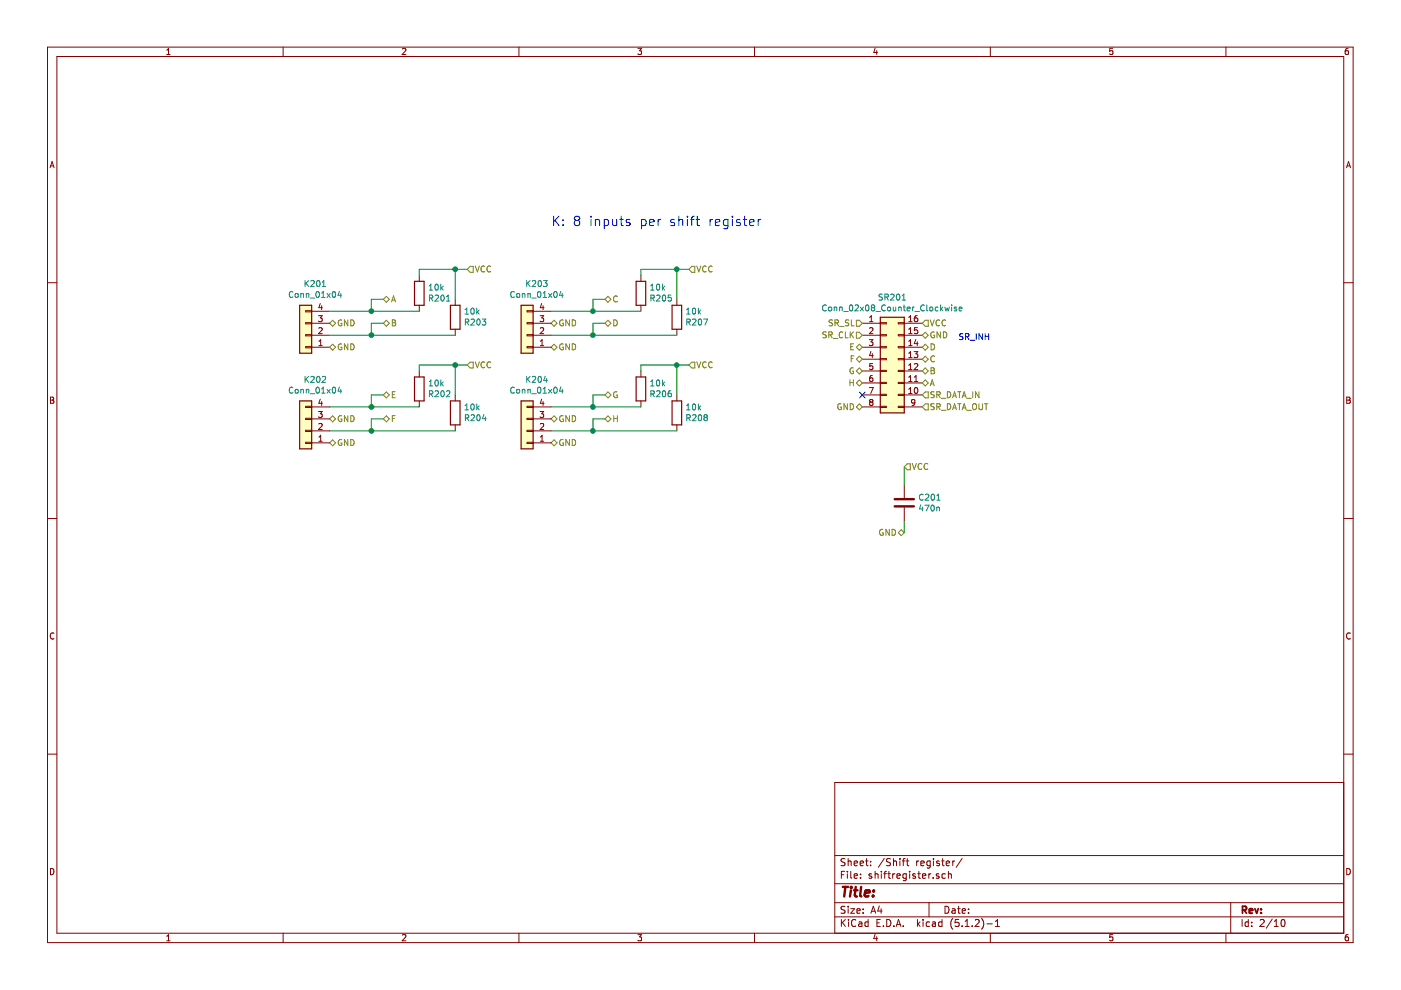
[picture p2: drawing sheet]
EESchema Schematic File Version 4
LIBS:box-cache
EELAYER 29 0
EELAYER END
$Descr A4 11693 8268
encoding utf-8
Sheet 7 10
Title ""
Date ""
Rev ""
Comp ""
Comment1 ""
Comment2 ""
Comment3 ""
Comment4 ""
$EndDescr
Text Notes 4600 1900 0    79   ~ 0
K: 8 inputs per shift register
Text HLabel 3200 2500 2    50   BiDi ~ 0
A
Text HLabel 3200 2700 2    50   BiDi ~ 0
B
Text HLabel 2750 2700 2    50   BiDi ~ 0
GND
$Comp
L Connector_Generic:Conn_02x08_Counter_Clockwise SR?
U 1 1
P 7400 3000
AR Path="/5E4E6223" Ref="SR?"  Part="1" 
AR Path="/5E3FC469/5E4E6223" Ref="SR?"  Part="1" 
AR Path="/5E4D77A3/5E4E6223" Ref="SR?"  Part="1" 
AR Path="/5E4E1EB3/5E4E6223" Ref="SR?"  Part="1" 
AR Path="/5E3CAA3D/5E4E6223" Ref="SR201"  Part="1" 
AR Path="/5E4F04EB/5E4E6223" Ref="SR?"  Part="1" 
AR Path="/5E9EC3F8/5E4E6223" Ref="SR301"  Part="1" 
AR Path="/5E9EDDB5/5E4E6223" Ref="SR401"  Part="1" 
AR Path="/5E9EDDC9/5E4E6223" Ref="SR501"  Part="1" 
AR Path="/5EA15F08/5E4E6223" Ref="SR601"  Part="1" 
AR Path="/5EA1793A/5E4E6223" Ref="SR701"  Part="1" 
F 0 "SR701" H 7450 3517 50  0000 C CNN
F 1 "Conn_02x08_Counter_Clockwise" H 7450 3426 50  0000 C CNN
F 2 "Package_DIP:DIP-16_W7.62mm" H 7400 3000 50  0001 C CNN
F 3 "https://www.mouser.fi/datasheet/2/408/TC74HC165AF_datasheet_en_20140301-1090165.pdf" H 7400 3000 50  0001 C CNN
	1    7400 3000
	1    0    0    -1  
$EndComp
Text HLabel 7700 3200 2    50   BiDi ~ 0
A
Text HLabel 7700 3100 2    50   BiDi ~ 0
B
Text HLabel 7700 3000 2    50   BiDi ~ 0
C
Text HLabel 7700 2900 2    50   BiDi ~ 0
D
Text HLabel 7200 2900 0    50   BiDi ~ 0
E
Text HLabel 7200 3000 0    50   BiDi ~ 0
F
Text HLabel 7200 3100 0    50   BiDi ~ 0
G
Text HLabel 7200 3200 0    50   BiDi ~ 0
H
NoConn ~ 7200 3300
Text HLabel 7200 3400 0    50   BiDi ~ 0
GND
Text HLabel 7700 2700 2    50   Input ~ 0
VCC
Text HLabel 7700 2800 2    50   BiDi ~ 0
GND
Text HLabel 7700 3400 2    50   Input ~ 0
SR_DATA_OUT
Text HLabel 7700 3300 2    50   Input ~ 0
SR_DATA_IN
Text HLabel 7200 2700 0    50   Input ~ 0
SR_SL
Text HLabel 7200 2800 0    50   Input ~ 0
SR_CLK
$Comp
L Device:C C?
U 1 1
P 7550 4200
AR Path="/5E501109" Ref="C?"  Part="1" 
AR Path="/5E3CAA3D/5E501109" Ref="C201"  Part="1" 
AR Path="/5E4F04EB/5E501109" Ref="C?"  Part="1" 
AR Path="/5E9EC3F8/5E501109" Ref="C301"  Part="1" 
AR Path="/5E9EDDB5/5E501109" Ref="C401"  Part="1" 
AR Path="/5E9EDDC9/5E501109" Ref="C501"  Part="1" 
AR Path="/5EA15F08/5E501109" Ref="C601"  Part="1" 
AR Path="/5EA1793A/5E501109" Ref="C701"  Part="1" 
F 0 "C701" H 7665 4246 50  0000 L CNN
F 1 "470n" H 7665 4155 50  0000 L CNN
F 2 "Capacitor_SMD:C_0805_2012Metric_Pad1.15x1.40mm_HandSolder" H 7588 4050 50  0001 C CNN
F 3 "~" H 7550 4200 50  0001 C CNN
	1    7550 4200
	1    0    0    -1  
$EndComp
Text HLabel 7550 3900 2    50   Input ~ 0
VCC
Text HLabel 7550 4450 0    50   BiDi ~ 0
GND
$Comp
L Connector_Generic:Conn_01x04 K201
U 1 1
P 2550 2800
AR Path="/5E3CAA3D/5E9BBEE9" Ref="K201"  Part="1" 
AR Path="/5E9EC3F8/5E9BBEE9" Ref="K301"  Part="1" 
AR Path="/5E9EDDB5/5E9BBEE9" Ref="K401"  Part="1" 
AR Path="/5E9EDDC9/5E9BBEE9" Ref="K501"  Part="1" 
AR Path="/5EA15F08/5E9BBEE9" Ref="K601"  Part="1" 
AR Path="/5EA1793A/5E9BBEE9" Ref="K701"  Part="1" 
F 0 "K701" H 2468 2375 50  0000 C CNN
F 1 "Conn_01x04" H 2468 2466 50  0000 C CNN
F 2 "Connector_PinHeader_2.54mm:PinHeader_1x04_P2.54mm_Vertical" H 2550 2800 50  0001 C CNN
F 3 "~" H 2550 2800 50  0001 C CNN
	1    2550 2800
	-1   0    0    1   
$EndComp
Text HLabel 2750 2900 2    50   BiDi ~ 0
GND
Wire Wire Line
	2750 2800 3100 2800
Wire Wire Line
	2750 2600 3100 2600
Wire Wire Line
	3200 2500 3100 2500
Wire Wire Line
	3100 2500 3100 2600
Wire Wire Line
	3200 2700 3100 2700
Wire Wire Line
	3100 2700 3100 2800
Text HLabel 4600 2700 2    50   BiDi ~ 0
GND
Text HLabel 4600 2900 2    50   BiDi ~ 0
GND
Wire Wire Line
	4600 2800 4950 2800
Wire Wire Line
	4600 2600 4950 2600
Wire Wire Line
	5050 2500 4950 2500
Wire Wire Line
	4950 2500 4950 2600
Wire Wire Line
	5050 2700 4950 2700
Wire Wire Line
	4950 2700 4950 2800
Text HLabel 5050 2500 2    50   BiDi ~ 0
C
Text HLabel 5050 2700 2    50   BiDi ~ 0
D
$Comp
L Device:R R?
U 1 1
P 3500 3250
AR Path="/5E9C25E0" Ref="R?"  Part="1" 
AR Path="/5E3CAA3D/5E9C25E0" Ref="R202"  Part="1" 
AR Path="/5E3F0329/5E9C25E0" Ref="R?"  Part="1" 
AR Path="/5E4F04EB/5E9C25E0" Ref="R?"  Part="1" 
AR Path="/5E9EC3F8/5E9C25E0" Ref="R302"  Part="1" 
AR Path="/5E9EDDB5/5E9C25E0" Ref="R402"  Part="1" 
AR Path="/5E9EDDC9/5E9C25E0" Ref="R502"  Part="1" 
AR Path="/5EA15F08/5E9C25E0" Ref="R602"  Part="1" 
AR Path="/5EA1793A/5E9C25E0" Ref="R702"  Part="1" 
F 0 "R702" H 3570 3296 50  0000 L CNN
F 1 "10k" H 3570 3205 50  0000 L CNN
F 2 "Resistor_SMD:R_0805_2012Metric_Pad1.15x1.40mm_HandSolder" V 3430 3250 50  0001 C CNN
F 3 "~" H 3500 3250 50  0001 C CNN
	1    3500 3250
	1    0    0    1   
$EndComp
$Comp
L Device:R R?
U 1 1
P 3800 3450
AR Path="/5E9C25EA" Ref="R?"  Part="1" 
AR Path="/5E3CAA3D/5E9C25EA" Ref="R204"  Part="1" 
AR Path="/5E3F0329/5E9C25EA" Ref="R?"  Part="1" 
AR Path="/5E4F04EB/5E9C25EA" Ref="R?"  Part="1" 
AR Path="/5E9EC3F8/5E9C25EA" Ref="R304"  Part="1" 
AR Path="/5E9EDDB5/5E9C25EA" Ref="R404"  Part="1" 
AR Path="/5E9EDDC9/5E9C25EA" Ref="R504"  Part="1" 
AR Path="/5EA15F08/5E9C25EA" Ref="R604"  Part="1" 
AR Path="/5EA1793A/5E9C25EA" Ref="R704"  Part="1" 
F 0 "R704" H 3870 3496 50  0000 L CNN
F 1 "10k" H 3870 3405 50  0000 L CNN
F 2 "Resistor_SMD:R_0805_2012Metric_Pad1.15x1.40mm_HandSolder" V 3730 3450 50  0001 C CNN
F 3 "~" H 3800 3450 50  0001 C CNN
	1    3800 3450
	1    0    0    1   
$EndComp
Text HLabel 3900 3050 2    50   Input ~ 0
VCC
Text HLabel 2750 3500 2    50   BiDi ~ 0
GND
Text HLabel 2750 3700 2    50   BiDi ~ 0
GND
Wire Wire Line
	2750 3600 3100 3600
Wire Wire Line
	2750 3400 3100 3400
Wire Wire Line
	3200 3300 3100 3300
Wire Wire Line
	3100 3300 3100 3400
Wire Wire Line
	3200 3500 3100 3500
Wire Wire Line
	3100 3500 3100 3600
Text HLabel 4600 3500 2    50   BiDi ~ 0
GND
Text HLabel 4600 3700 2    50   BiDi ~ 0
GND
Wire Wire Line
	4600 3600 4950 3600
Wire Wire Line
	4600 3400 4950 3400
Wire Wire Line
	5050 3300 4950 3300
Wire Wire Line
	4950 3300 4950 3400
Wire Wire Line
	5050 3500 4950 3500
Wire Wire Line
	4950 3500 4950 3600
Text HLabel 3200 3300 2    50   BiDi ~ 0
E
Text HLabel 3200 3500 2    50   BiDi ~ 0
F
Text HLabel 5050 3300 2    50   BiDi ~ 0
G
Text HLabel 5050 3500 2    50   BiDi ~ 0
H
Wire Wire Line
	7550 3900 7550 4050
Wire Wire Line
	7550 4450 7550 4350
$Comp
L Connector_Generic:Conn_01x04 K203
U 1 1
P 4400 2800
AR Path="/5E3CAA3D/5E9CC055" Ref="K203"  Part="1" 
AR Path="/5E9EC3F8/5E9CC055" Ref="K303"  Part="1" 
AR Path="/5E9EDDB5/5E9CC055" Ref="K403"  Part="1" 
AR Path="/5E9EDDC9/5E9CC055" Ref="K503"  Part="1" 
AR Path="/5EA15F08/5E9CC055" Ref="K603"  Part="1" 
AR Path="/5EA1793A/5E9CC055" Ref="K703"  Part="1" 
F 0 "K703" H 4318 2375 50  0000 C CNN
F 1 "Conn_01x04" H 4318 2466 50  0000 C CNN
F 2 "Connector_PinHeader_2.54mm:PinHeader_1x04_P2.54mm_Vertical" H 4400 2800 50  0001 C CNN
F 3 "~" H 4400 2800 50  0001 C CNN
	1    4400 2800
	-1   0    0    1   
$EndComp
$Comp
L Connector_Generic:Conn_01x04 K202
U 1 1
P 2550 3600
AR Path="/5E3CAA3D/5E9CC669" Ref="K202"  Part="1" 
AR Path="/5E9EC3F8/5E9CC669" Ref="K302"  Part="1" 
AR Path="/5E9EDDB5/5E9CC669" Ref="K402"  Part="1" 
AR Path="/5E9EDDC9/5E9CC669" Ref="K502"  Part="1" 
AR Path="/5EA15F08/5E9CC669" Ref="K602"  Part="1" 
AR Path="/5EA1793A/5E9CC669" Ref="K702"  Part="1" 
F 0 "K702" H 2468 3175 50  0000 C CNN
F 1 "Conn_01x04" H 2468 3266 50  0000 C CNN
F 2 "Connector_PinHeader_2.54mm:PinHeader_1x04_P2.54mm_Vertical" H 2550 3600 50  0001 C CNN
F 3 "~" H 2550 3600 50  0001 C CNN
	1    2550 3600
	-1   0    0    1   
$EndComp
$Comp
L Connector_Generic:Conn_01x04 K204
U 1 1
P 4400 3600
AR Path="/5E3CAA3D/5E9CCAEF" Ref="K204"  Part="1" 
AR Path="/5E9EC3F8/5E9CCAEF" Ref="K304"  Part="1" 
AR Path="/5E9EDDB5/5E9CCAEF" Ref="K404"  Part="1" 
AR Path="/5E9EDDC9/5E9CCAEF" Ref="K504"  Part="1" 
AR Path="/5EA15F08/5E9CCAEF" Ref="K604"  Part="1" 
AR Path="/5EA1793A/5E9CCAEF" Ref="K704"  Part="1" 
F 0 "K704" H 4318 3175 50  0000 C CNN
F 1 "Conn_01x04" H 4318 3266 50  0000 C CNN
F 2 "Connector_PinHeader_2.54mm:PinHeader_1x04_P2.54mm_Vertical" H 4400 3600 50  0001 C CNN
F 3 "~" H 4400 3600 50  0001 C CNN
	1    4400 3600
	-1   0    0    1   
$EndComp
Text Notes 8000 2850 0    50   ~ 0
SR_INH
Connection ~ 3100 3600
Wire Wire Line
	3900 3050 3800 3050
Wire Wire Line
	3800 3050 3800 3300
Wire Wire Line
	3800 3050 3500 3050
Wire Wire Line
	3500 3050 3500 3100
Connection ~ 3800 3050
Wire Wire Line
	3100 3400 3500 3400
Connection ~ 3100 3400
Wire Wire Line
	3100 3600 3800 3600
$Comp
L Device:R R?
U 1 1
P 3500 2450
AR Path="/5EA5750D" Ref="R?"  Part="1" 
AR Path="/5E3CAA3D/5EA5750D" Ref="R201"  Part="1" 
AR Path="/5E3F0329/5EA5750D" Ref="R?"  Part="1" 
AR Path="/5E4F04EB/5EA5750D" Ref="R?"  Part="1" 
AR Path="/5E9EC3F8/5EA5750D" Ref="R301"  Part="1" 
AR Path="/5E9EDDB5/5EA5750D" Ref="R401"  Part="1" 
AR Path="/5E9EDDC9/5EA5750D" Ref="R501"  Part="1" 
AR Path="/5EA15F08/5EA5750D" Ref="R601"  Part="1" 
AR Path="/5EA1793A/5EA5750D" Ref="R701"  Part="1" 
F 0 "R701" H 3570 2496 50  0000 L CNN
F 1 "10k" H 3570 2405 50  0000 L CNN
F 2 "Resistor_SMD:R_0805_2012Metric_Pad1.15x1.40mm_HandSolder" V 3430 2450 50  0001 C CNN
F 3 "~" H 3500 2450 50  0001 C CNN
	1    3500 2450
	1    0    0    1   
$EndComp
$Comp
L Device:R R?
U 1 1
P 3800 2650
AR Path="/5EA57517" Ref="R?"  Part="1" 
AR Path="/5E3CAA3D/5EA57517" Ref="R203"  Part="1" 
AR Path="/5E3F0329/5EA57517" Ref="R?"  Part="1" 
AR Path="/5E4F04EB/5EA57517" Ref="R?"  Part="1" 
AR Path="/5E9EC3F8/5EA57517" Ref="R303"  Part="1" 
AR Path="/5E9EDDB5/5EA57517" Ref="R403"  Part="1" 
AR Path="/5E9EDDC9/5EA57517" Ref="R503"  Part="1" 
AR Path="/5EA15F08/5EA57517" Ref="R603"  Part="1" 
AR Path="/5EA1793A/5EA57517" Ref="R703"  Part="1" 
F 0 "R703" H 3870 2696 50  0000 L CNN
F 1 "10k" H 3870 2605 50  0000 L CNN
F 2 "Resistor_SMD:R_0805_2012Metric_Pad1.15x1.40mm_HandSolder" V 3730 2650 50  0001 C CNN
F 3 "~" H 3800 2650 50  0001 C CNN
	1    3800 2650
	1    0    0    1   
$EndComp
Text HLabel 3900 2250 2    50   Input ~ 0
VCC
Wire Wire Line
	3900 2250 3800 2250
Wire Wire Line
	3800 2250 3800 2500
Wire Wire Line
	3800 2250 3500 2250
Wire Wire Line
	3500 2250 3500 2300
Connection ~ 3800 2250
Wire Wire Line
	3100 2600 3500 2600
Wire Wire Line
	3100 2800 3800 2800
Connection ~ 3100 2600
Connection ~ 3100 2800
$Comp
L Device:R R?
U 1 1
P 5350 2450
AR Path="/5EA587D2" Ref="R?"  Part="1" 
AR Path="/5E3CAA3D/5EA587D2" Ref="R205"  Part="1" 
AR Path="/5E3F0329/5EA587D2" Ref="R?"  Part="1" 
AR Path="/5E4F04EB/5EA587D2" Ref="R?"  Part="1" 
AR Path="/5E9EC3F8/5EA587D2" Ref="R305"  Part="1" 
AR Path="/5E9EDDB5/5EA587D2" Ref="R405"  Part="1" 
AR Path="/5E9EDDC9/5EA587D2" Ref="R505"  Part="1" 
AR Path="/5EA15F08/5EA587D2" Ref="R605"  Part="1" 
AR Path="/5EA1793A/5EA587D2" Ref="R705"  Part="1" 
F 0 "R705" H 5420 2496 50  0000 L CNN
F 1 "10k" H 5420 2405 50  0000 L CNN
F 2 "Resistor_SMD:R_0805_2012Metric_Pad1.15x1.40mm_HandSolder" V 5280 2450 50  0001 C CNN
F 3 "~" H 5350 2450 50  0001 C CNN
	1    5350 2450
	1    0    0    1   
$EndComp
$Comp
L Device:R R?
U 1 1
P 5650 2650
AR Path="/5EA587DC" Ref="R?"  Part="1" 
AR Path="/5E3CAA3D/5EA587DC" Ref="R207"  Part="1" 
AR Path="/5E3F0329/5EA587DC" Ref="R?"  Part="1" 
AR Path="/5E4F04EB/5EA587DC" Ref="R?"  Part="1" 
AR Path="/5E9EC3F8/5EA587DC" Ref="R307"  Part="1" 
AR Path="/5E9EDDB5/5EA587DC" Ref="R407"  Part="1" 
AR Path="/5E9EDDC9/5EA587DC" Ref="R507"  Part="1" 
AR Path="/5EA15F08/5EA587DC" Ref="R607"  Part="1" 
AR Path="/5EA1793A/5EA587DC" Ref="R707"  Part="1" 
F 0 "R707" H 5720 2696 50  0000 L CNN
F 1 "10k" H 5720 2605 50  0000 L CNN
F 2 "Resistor_SMD:R_0805_2012Metric_Pad1.15x1.40mm_HandSolder" V 5580 2650 50  0001 C CNN
F 3 "~" H 5650 2650 50  0001 C CNN
	1    5650 2650
	1    0    0    1   
$EndComp
Text HLabel 5750 2250 2    50   Input ~ 0
VCC
Wire Wire Line
	5750 2250 5650 2250
Wire Wire Line
	5650 2250 5650 2500
Wire Wire Line
	5650 2250 5350 2250
Wire Wire Line
	5350 2250 5350 2300
Connection ~ 5650 2250
Wire Wire Line
	4950 2600 5350 2600
Wire Wire Line
	4950 2800 5650 2800
Connection ~ 4950 2600
Connection ~ 4950 2800
$Comp
L Device:R R?
U 1 1
P 5350 3250
AR Path="/5EA59ED7" Ref="R?"  Part="1" 
AR Path="/5E3CAA3D/5EA59ED7" Ref="R206"  Part="1" 
AR Path="/5E3F0329/5EA59ED7" Ref="R?"  Part="1" 
AR Path="/5E4F04EB/5EA59ED7" Ref="R?"  Part="1" 
AR Path="/5E9EC3F8/5EA59ED7" Ref="R306"  Part="1" 
AR Path="/5E9EDDB5/5EA59ED7" Ref="R406"  Part="1" 
AR Path="/5E9EDDC9/5EA59ED7" Ref="R506"  Part="1" 
AR Path="/5EA15F08/5EA59ED7" Ref="R606"  Part="1" 
AR Path="/5EA1793A/5EA59ED7" Ref="R706"  Part="1" 
F 0 "R706" H 5420 3296 50  0000 L CNN
F 1 "10k" H 5420 3205 50  0000 L CNN
F 2 "Resistor_SMD:R_0805_2012Metric_Pad1.15x1.40mm_HandSolder" V 5280 3250 50  0001 C CNN
F 3 "~" H 5350 3250 50  0001 C CNN
	1    5350 3250
	1    0    0    1   
$EndComp
$Comp
L Device:R R?
U 1 1
P 5650 3450
AR Path="/5EA59EE1" Ref="R?"  Part="1" 
AR Path="/5E3CAA3D/5EA59EE1" Ref="R208"  Part="1" 
AR Path="/5E3F0329/5EA59EE1" Ref="R?"  Part="1" 
AR Path="/5E4F04EB/5EA59EE1" Ref="R?"  Part="1" 
AR Path="/5E9EC3F8/5EA59EE1" Ref="R308"  Part="1" 
AR Path="/5E9EDDB5/5EA59EE1" Ref="R408"  Part="1" 
AR Path="/5E9EDDC9/5EA59EE1" Ref="R508"  Part="1" 
AR Path="/5EA15F08/5EA59EE1" Ref="R608"  Part="1" 
AR Path="/5EA1793A/5EA59EE1" Ref="R708"  Part="1" 
F 0 "R708" H 5720 3496 50  0000 L CNN
F 1 "10k" H 5720 3405 50  0000 L CNN
F 2 "Resistor_SMD:R_0805_2012Metric_Pad1.15x1.40mm_HandSolder" V 5580 3450 50  0001 C CNN
F 3 "~" H 5650 3450 50  0001 C CNN
	1    5650 3450
	1    0    0    1   
$EndComp
Text HLabel 5750 3050 2    50   Input ~ 0
VCC
Wire Wire Line
	5750 3050 5650 3050
Wire Wire Line
	5650 3050 5650 3300
Wire Wire Line
	5650 3050 5350 3050
Wire Wire Line
	5350 3050 5350 3100
Connection ~ 5650 3050
Wire Wire Line
	4950 3400 5350 3400
Wire Wire Line
	4950 3600 5650 3600
Connection ~ 4950 3400
Connection ~ 4950 3600
$EndSCHEMATC
